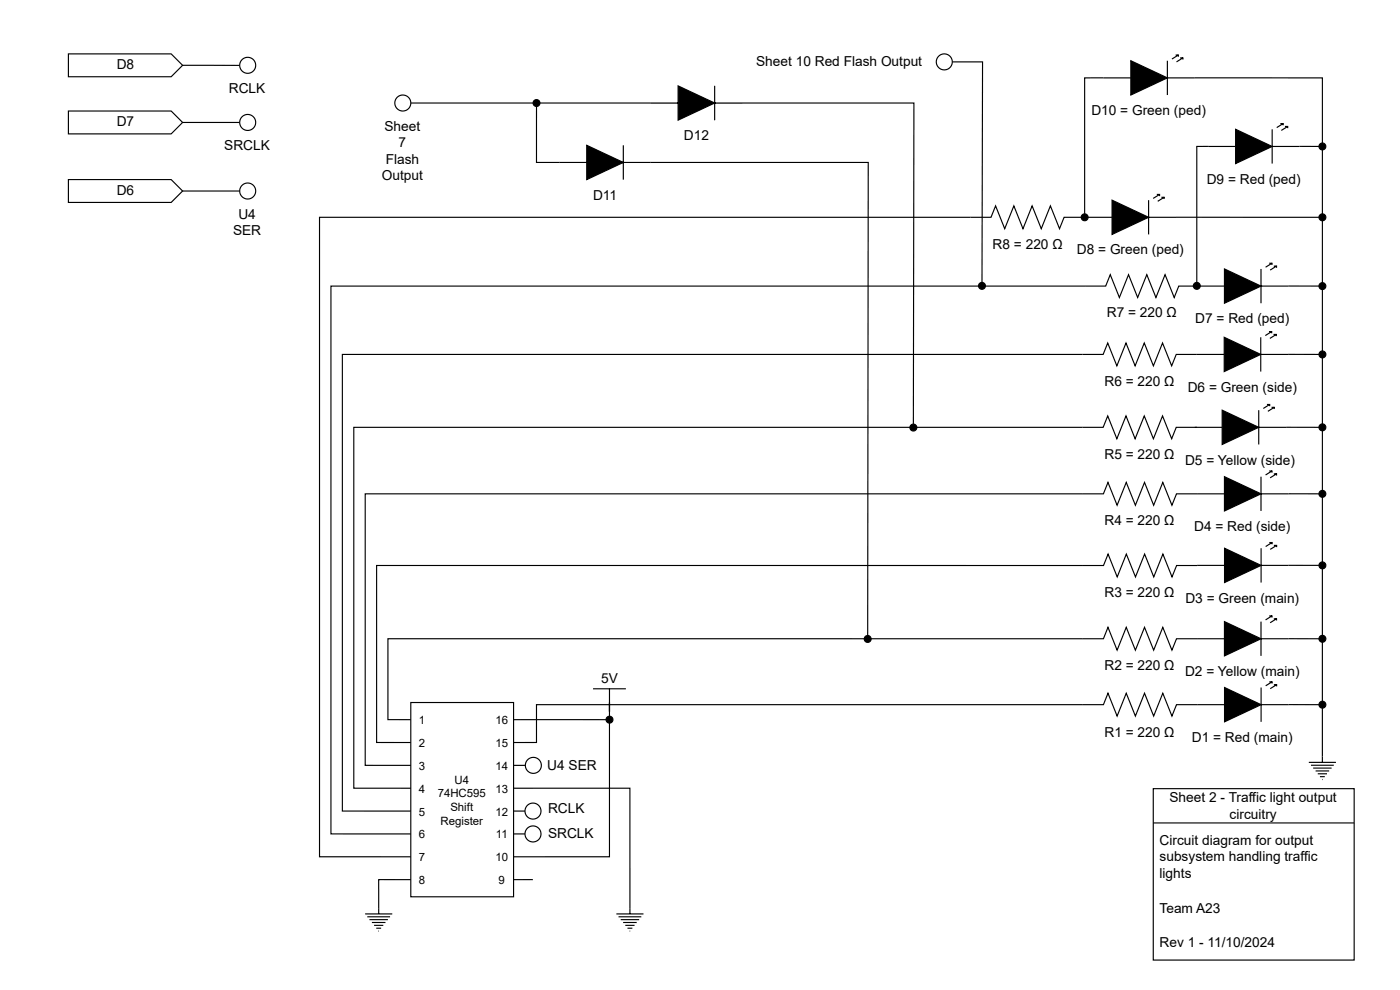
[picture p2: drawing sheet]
<svg xmlns="http://www.w3.org/2000/svg" width="297mm" height="210mm" viewBox="0 0 297 210" stroke-linecap="round" stroke-linejoin="round" font-family="sans-serif">
<g fill="none" stroke="#000" stroke-width=".24">
<path d="M230.1 46.1h5.8M235.9 42.4l7.8 3.7-7.8 3.6zM243.7 46.1h5.8M243.7 42.4v7.3M245.4 41.2h.6v.4M246 41.2l-1.4 .9M246.4 41.8h.6v.4M247 41.8l-1.4 .9M249.5 46.1h30.3M259.8 57l7.7 3.7-7.7 3.6zM267.5 57v7.3M269.3 55.8h.5v.4"/>
<path d="M269.8 55.8l-1.3 .9M270.2 56.4h.6v.4M270.8 56.4l-1.3 .9M253.9 75.1h5.8M254 60.7h5.8M259.7 71.5l7.8 3.6-7.8 3.7zM267.5 75.1h12.3M267.5 71.5v7.3M267.5 60.7h5.8M269.2 70.3h.6v.4M269.8 70.3l-1.4 .8M270.2 70.9h.6v.4"/>
<path d="M270.8 70.9l-1.4 .8M273.3 60.6l6.5 .1M253.5 90.6h5.8M259.3 87l7.7 3.6-7.7 3.6zM267 90.6h12.8M267 87v7.2M268.8 85.8h.6v.3M269.3 99.9h.5v.3M269.4 85.8l-1.4 .8M269.8 86.4h.5v.3M269.8 99.9l-1.3 .8M270.3 86.4l-1.3 .8"/>
<path d="M254 104.7h5.8M254 119.9h5.8M259.8 101.1l7.7 3.6-7.7 3.6zM259.8 116.2l7.7 3.7-7.7 3.6zM267.5 101.1v7.2M267.5 116.2v7.3M269.3 115h.6v.4M269.9 115l-1.4 .9M270.2 100.5h.6v.3M270.3 115.6h.5v.4M270.8 100.5l-1.3 .8M270.8 115.6l-1.3 .9"/>
<path d="M279.8 119.9h-12.3M279.8 104.7h-12.3M254 135.4h5.8M259.8 131.8l7.7 3.6-7.7 3.7zM267.5 131.8v7.3M267.5 135.4h12.3M269.3 130.6h.5v.3M269.8 130.6l-1.3 .8M270.2 131.2h.6v.3M270.8 131.2l-1.3 .8M229.7 149.4h4.4l1-2.4 1.9 4.8 1.9-4.8 2 4.8 1.9-4.8 1.9 4.8 2-4.8 1.9 4.8 1-2.4h4.4M254 149.4h5.8"/>
<path d="M259.8 145.8l7.7 3.6-7.7 3.6zM267.5 149.4h12.3M267.5 145.8v7.2M269.3 144.6h.6v.3M269.9 144.6l-1.4 .8M270.3 145.2h.5v.3M270.8 145.2l-1.3 .8M277.7 161.6h5.7M278.1 162.2h4.9M278.6 162.8h3.9M279.1 163.4h2.9M279.6 164.1h1.9"/>
<path d="M280 164.7h1.1M280.5 165.3h.1M280.5 160.4v1.2"/>
<circle cx="280.5" cy="46.1" r=".73"/>
<circle cx="280.5" cy="60.7" r=".73"/>
<circle cx="280.5" cy="75.1" r=".73"/>
<circle cx="280.5" cy="90.6" r=".73"/>
<circle cx="280.5" cy="104.7" r=".73"/>
<circle cx="280.5" cy="119.9" r=".73"/>
<circle cx="280.5" cy="135.4" r=".73"/>
<circle cx="280.5" cy="149.4" r=".73"/>
</g>
<g fill="#000">
<path d="M235.9 42.4l7.8 3.7-7.8 3.6zM259.8 57l7.7 3.7-7.7 3.6zM259.7 71.5l7.8 3.6-7.8 3.7zM259.3 87l7.7 3.6-7.7 3.6zM259.8 101.1l7.7 3.6-7.7 3.6zM259.8 116.2l7.7 3.7-7.7 3.6zM259.8 131.8l7.7 3.6-7.7 3.7zM259.8 145.8l7.7 3.6-7.7 3.6z"/>
<circle cx="280.5" cy="46.1" r=".73"/>
<circle cx="280.5" cy="60.7" r=".73"/>
<circle cx="280.5" cy="75.1" r=".73"/>
<circle cx="280.5" cy="90.6" r=".73"/>
<circle cx="280.5" cy="104.7" r=".73"/>
<circle cx="280.5" cy="119.9" r=".73"/>
<circle cx="280.5" cy="135.4" r=".73"/>
<circle cx="280.5" cy="149.4" r=".73"/>
</g>
<path d="M87.2 148.9h21.8v41.2h-21.8z" fill="#fff"/>
<g fill="none" stroke="#000" stroke-width=".24">
<path d="M87.2 148.9h21.8v41.2h-21.8zM109 152.6h19.6M125.8 146h7M129.3 146v35.6h-20.3M109 167.1h24.6v26.7M77.5 193.8h5.7M77.9 194.4h4.9M78.4 195h3.9M78.9 195.6h2.9M79.4 196.2h1.9M79.8 196.8h1.1M80.3 197.4h.1"/>
<path d="M87.2 186.5h-6.9v7.3M113 186.5h-4M130.8 193.8h5.7M131.2 194.4h4.9M131.7 195h3.9M132.2 195.6h2.9M132.7 196.2h1.9M133.1 196.8h1.1M133.6 197.4h.1"/>
<circle cx="129.3" cy="152.6" r=".73"/>
</g>
<circle cx="129.3" cy="152.6" r=".73" fill="#000"/>
<circle cx="113.1" cy="172" r="1.7" fill="#fff"/>
<circle cx="113.1" cy="172" r="1.7" fill="none" stroke="#000" stroke-width=".24"/>
<circle cx="113.1" cy="176.8" r="1.7" fill="#fff"/>
<g fill="none" stroke="#000" stroke-width=".24">
<path d="M109 176.8h2.4M109 172h2.4"/>
<circle cx="113.1" cy="176.8" r="1.7"/>
</g>
<circle cx="113.1" cy="162.3" r="1.7" fill="#fff"/>
<g fill="none" stroke="#000" stroke-width=".24">
<path d="M38.7 13.8l12.2 .1M109 162.3h2.5"/>
<circle cx="113.1" cy="162.3" r="1.7"/>
</g>
<path d="M14.5 11.4h21.8l2.4 2.4-2.4 2.5h-21.8z" fill="#fff"/>
<path d="M14.5 11.4h21.8l2.4 2.4-2.4 2.5h-21.8zM38.7 26h12.2" fill="none" stroke="#000" stroke-width=".24"/>
<path d="M14.5 23.5h21.8l2.4 2.5-2.4 2.4h-21.8z" fill="#fff"/>
<path d="M14.5 23.5h21.8l2.4 2.5-2.4 2.4h-21.8z" fill="none" stroke="#000" stroke-width=".24"/>
<circle cx="52.5" cy="13.8" r="1.7" fill="#fff"/>
<circle cx="52.5" cy="13.8" r="1.7" fill="none" stroke="#000" stroke-width=".24"/>
<circle cx="52.5" cy="26" r="1.7" fill="#fff"/>
<g fill="none" stroke="#000" stroke-width=".24">
<path d="M38.7 40.5h12.2"/>
<circle cx="52.5" cy="26" r="1.7"/>
</g>
<path d="M14.5 38.1h21.8l2.4 2.4-2.4 2.4h-21.8z" fill="#fff"/>
<path d="M14.5 38.1h21.8l2.4 2.4-2.4 2.4h-21.8z" fill="none" stroke="#000" stroke-width=".24"/>
<circle cx="52.5" cy="40.5" r="1.7" fill="#fff"/>
<circle cx="52.5" cy="40.5" r="1.7" fill="none" stroke="#000" stroke-width=".24"/>
<path d="M244.7 167.2h42.6v7.3h-42.6z" fill="#fff"/>
<g fill="none" stroke="#000" stroke-width=".24">
<path d="M143.9 18.2l7.7 3.6-7.7 3.7zM151.6 18.2v7.3M239.9 12.9l7.8 3.6-7.8 3.6zM239.9 16.5h-9.8v28.8M247.7 16.5h32.8v143.9M247.7 12.9v7.2M249.4 11.7h.6v.3M250 11.7l-1.4 .8M250.4 12.3h.6v.3M251 12.3l-1.4 .8M113.8 22.6v11.8h10.7M124.5 30.8l7.7 3.6-7.7 3.7z"/>
<path d="M132.2 34.4h52l-.1 100.3M132.2 30.8v7.3M138 21.8h5.9M151.6 21.8h42.3l-.1 68.1M262.1 27.4l7.8 3.6-7.8 3.7zM262.1 31h-8.2v28.9M269.9 27.4v7.3M271.6 26.2h.6v.4M272.2 26.2l-1.3 .9M272.6 26.8h.6v.4M273.2 26.8l-1.4 .9M279.8 31h-9.9"/>
<path d="M230.1 46.1h-4.4l-.9 2.4-2-4.9-1.9 4.9-1.9-4.9-2 4.9-1.9-4.9-1.9 4.9-2-4.9-1 2.5h-142.4v135.5h19.4M253.9 75.1h-4.4l-.9 2.5-2-4.9-1.9 4.9-1.9-4.9-2 4.9-1.9-4.9-2 4.9-1.9-4.9-1 2.4h-161.4v96.9h14.6M254.4 60.7h-4.3l-1 2.4-1.9-4.9-2 4.9-1.9-4.9-1.9 4.9-2-4.9-1.9 4.9-2-4.9-.9 2.5h-164.4v116.1h17M253.9 90.6h-4.4l-.9 2.4-2-4.8-1.9 4.8-1.9-4.8-2 4.8-1.9-4.8-2 4.8-1.9-4.8-1 2.4h-158.9v76.5h12.1M254 104.7h-4.4l-1 2.4-1.9-4.8-2 4.8-1.9-4.8-1.9 4.8-2-4.8-1.9 4.8-1.9-4.8-1 2.4h-156.6v57.6h9.7M254 119.9h-4.4l-1 2.4-1.9-4.8-1.9 4.8-2-4.8-1.9 4.8-1.9-4.8-2 4.8-1.9-4.8-1 2.4h-154.2v37.5h7.3M254 135.4h-4.4l-1 2.4-1.9-4.8-2 4.8-1.9-4.8-1.9 4.8-2-4.8-1.9 4.8-1.9-4.8-1 2.4h-151.8v17.2h4.9M229.7 149.4h-115.9v8h-4.8M244.7 174.5v-7.3h42.6v7.3M244.7 174.5v29h42.6v-29M244.7 174.5h42.6"/>
<circle cx="113.8" cy="21.8" r=".73"/>
<circle cx="280.5" cy="31" r=".73"/>
<circle cx="230.1" cy="46.1" r=".73"/>
<circle cx="253.9" cy="60.6" r=".73"/>
<circle cx="193.8" cy="90.6" r=".73"/>
<circle cx="184.1" cy="135.5" r=".73"/>
</g>
<g fill="#000">
<path d="M239.9 12.9l7.8 3.6-7.8 3.6zM262.1 27.4l7.8 3.6-7.8 3.7z"/>
<path d="M143.9 18.2l7.7 3.6-7.7 3.7zM138 21.8h5.9zM151.6 18.2v7.3zM151.6 21.8h5.8z"/>
<path d="M124.5 30.8l7.7 3.6-7.7 3.7zM118.7 34.4h5.8zM132.2 30.8v7.3zM132.2 34.4h5.8z"/>
<circle cx="113.8" cy="21.8" r=".73"/>
<circle cx="280.5" cy="31" r=".73"/>
<circle cx="230.1" cy="46.1" r=".73"/>
<circle cx="253.9" cy="60.6" r=".73"/>
<circle cx="193.8" cy="90.6" r=".73"/>
<circle cx="184.1" cy="135.5" r=".73"/>
</g>
<circle cx="85.5" cy="21.8" r="1.7" fill="#fff"/>
<g fill="none" stroke="#000" stroke-width=".24">
<path d="M202 13.1h6.4l-.1 46.8M87.2 21.8h50.8"/>
<circle cx="85.5" cy="21.8" r="1.7"/>
<circle cx="208.3" cy="60.6" r=".73"/>
</g>
<circle cx="208.3" cy="60.6" r=".73" fill="#000"/>
<circle cx="200.3" cy="13.1" r="1.7" fill="#fff"/>
<circle cx="200.3" cy="13.1" r="1.7" fill="none" stroke="#000" stroke-width=".24"/>
<g font-size="2.9">
<text x="24.8" y="14.7">D8</text>
<text x="160.4" y="14">Sheet 10 Red Flash Output</text>
<text x="48.6" y="19.8">RCLK</text>
<text x="24.8" y="26.8">D7</text>
<text x="81.6" y="27.8">Sheet</text>
<text x="145.1" y="29.7">D12</text>
<text x="231.5" y="24.4">D10 = Green (ped)</text>
<text x="47.6" y="31.9">SRCLK</text>
<text x="81.8" y="34.8">Flash</text>
<text x="84.6" y="31.2">7</text>
<text x="24.8" y="41.3">D6</text>
<text x="81" y="38.2">Output</text>
<text x="256" y="38.9">D9 = Red (ped)</text>
<text x="50.6" y="46.4">U4</text>
<text x="125.8" y="42.3">D11</text>
<text x="49.4" y="49.8">SER</text>
<text x="210.6" y="52.7">R8 = 220 Ω</text>
<text x="228.5" y="53.9">D8 = Green (ped)</text>
<text x="234.8" y="67.3">R7 = 220 Ω</text>
<text x="253.6" y="68.5">D7 = Red (ped)</text>
<text x="234.3" y="81.8">R6 = 220 Ω</text>
<text x="252" y="83">D6 = Green (side)</text>
<text x="234.3" y="97.3">R5 = 220 Ω</text>
<text x="251.4" y="98.5">D5 = Yellow (side)</text>
<text x="234.3" y="111.4">R4 = 220 Ω</text>
<text x="253.3" y="112.6">D4 = Red (side)</text>
<text x="234.3" y="126.6">R3 = 220 Ω</text>
<text x="251.5" y="127.8">D3 = Green (main)</text>
<text x="234.3" y="142.1">R2 = 220 Ω</text>
<text x="251.4" y="143.3">D2 = Yellow (main)</text>
<text x="127.6" y="144.8">5V</text>
<text x="234.3" y="156.2">R1 = 220 Ω</text>
<text x="252.9" y="157.4">D1 = Red (main)</text>
<text x="116.1" y="163.2">U4 SER</text>
<text x="116.3" y="172.4">RCLK</text>
<text x="248.1" y="170">Sheet 2 - Traffic light output</text>
<text x="260.9" y="173.6">circuitry</text>
<text x="116.3" y="177.7">SRCLK</text>
<text x="246" y="179.2">Circuit diagram for output</text>
<text x="246" y="182.6">subsystem handling traffic</text>
<text x="246" y="186.2">lights</text>
<text x="246" y="193.5">Team A23</text>
<text x="246" y="200.8">Rev 1 - 11/10/2024</text>
</g>
<g font-size="2.4">
<text x="88.8" y="153.5">1</text>
<text x="105.1" y="153.5">16</text>
<text x="88.8" y="158.4">2</text>
<text x="105.1" y="158.4">15</text>
<text x="88.8" y="163.2">3</text>
<text x="96.4" y="166.1">U4</text>
<text x="105.1" y="163.2">14</text>
<text x="88.8" y="168.1">4</text>
<text x="88.8" y="172.9">5</text>
<text x="92.9" y="169">74HC595</text>
<text x="95.5" y="171.9">Shift</text>
<text x="105.1" y="168.1">13</text>
<text x="105.1" y="172.9">12</text>
<text x="88.8" y="177.7">6</text>
<text x="93.5" y="174.8">Register</text>
<text x="105.2" y="177.7">11</text>
<text x="88.8" y="182.6">7</text>
<text x="105.1" y="182.6">10</text>
<text x="88.8" y="187.4">8</text>
<text x="105.8" y="187.4">9</text>
</g>
</svg>
